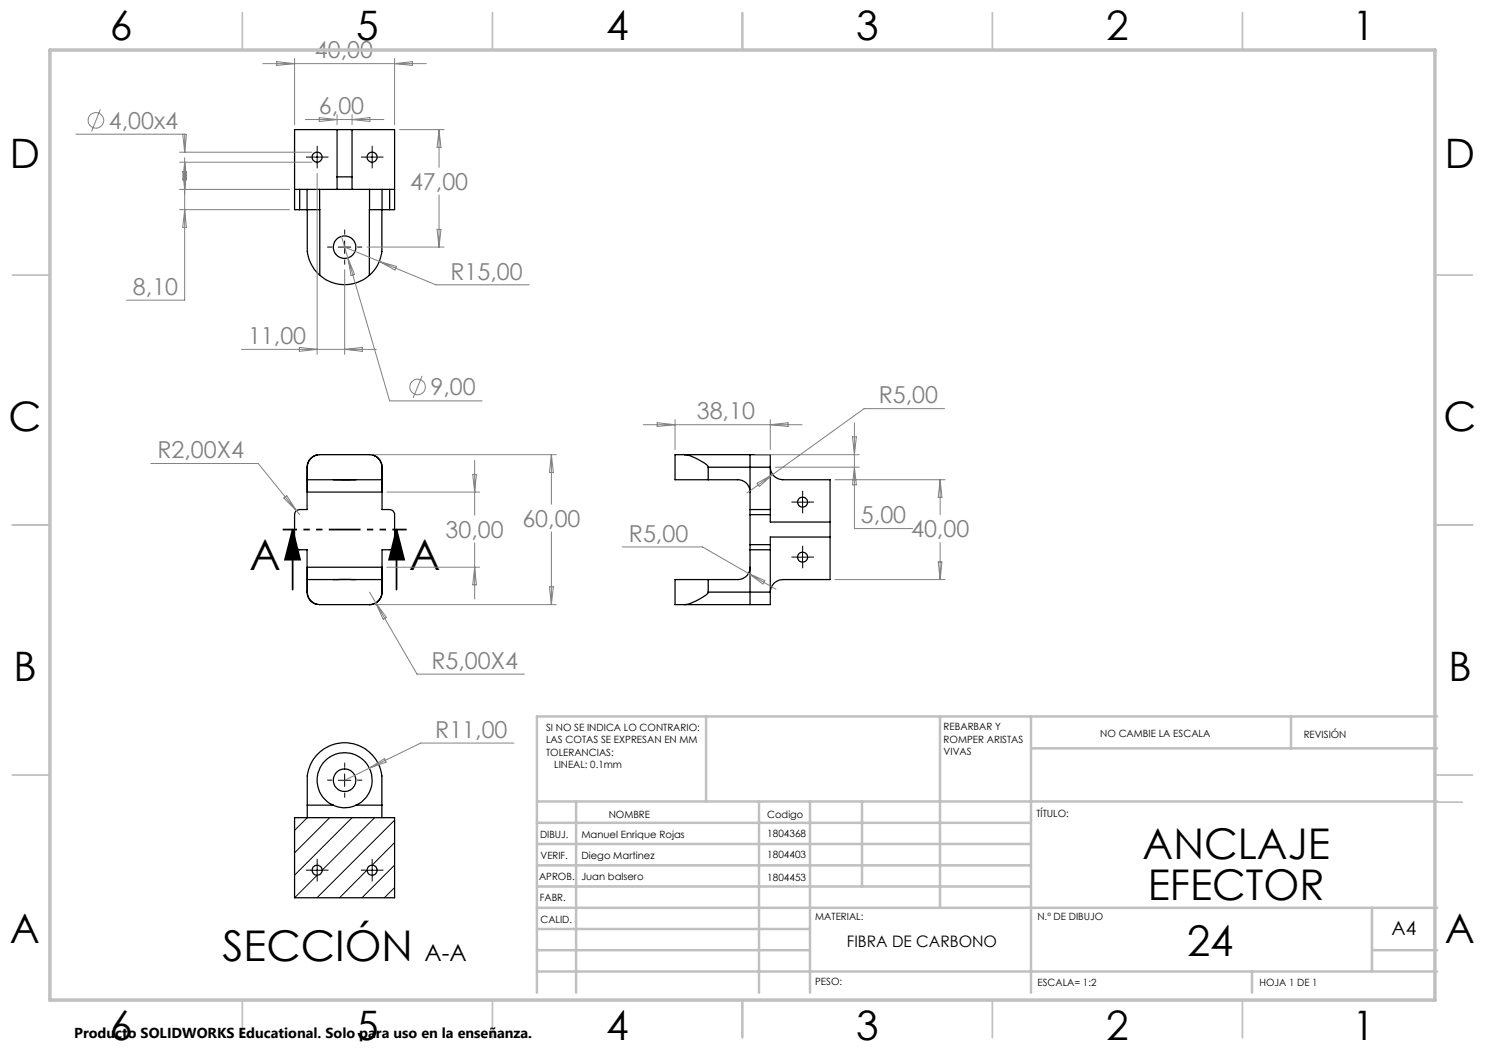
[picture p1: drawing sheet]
<svg xmlns="http://www.w3.org/2000/svg" width="297mm" height="210mm" viewBox="0 0 297 210" stroke-linecap="round" stroke-linejoin="round" font-family="sans-serif">
<g fill="none" stroke="#000" stroke-width=".25">
<path d="M58.9 37.9h1M59.9 37.9h1.5M59.9 37.9v4M61.4 37.9h2.5M61.4 37.9v4M63.9 37.9v4M63.9 37.9h10M67.4 35.4v2.5M67.4 35.4h3M67.4 25.9v9.5M70.4 35.4v2.5M70.4 25.9v9.5"/>
<path d="M73.9 37.9h2.5M73.9 37.9v4M76.4 37.9l-.1 12.5a7.2 7.2 0 0 1-2.4 4.7M76.4 37.9h1.5M77.9 37.9h1M77.9 37.9v4M59.9 41.9h-1v-16h20v16h-1M59.9 41.9h1.5M61.4 41.9h2.5M61.5 41.9v8.5a7.6 7.6 0 0 0 2.5 4.7M63.9 41.9l.1 13.2M64 55.1a7.5 7.5 0 0 0 9.9 0"/>
<path d="M73.9 41.9h4M73.9 41.9v13.2M61.5 95.9h14.9v2.5h-14.9zM63.5 91a2.53 2.53 0 0 0-2.1 2.4v8.5h-1.5a1.02 1.02 0 0 0-1 1v6a1.02 1.02 0 0 0 1 1.1h1.5v8.4a2.53 2.53 0 0 0 2.1 2.5M66.6 95.9h4.6M74.6 91a2.62 2.62 0 0 1 1.8 2.4M76.4 93.4a2.63 2.63 0 0 0-3.3-2.5h-7.4a4.8 4.8 0 0 0-3.4 .7 2.45 2.45 0 0 0-.8 1.8v2.5M76.4 93.4v8.5h1.5a1.02 1.02 0 0 1 1 1v6a1.02 1.02 0 0 1-1 1.1h-1.5v8.4M136.9 90.9h17.2v2.5M136.9 90.9a9.2 9.2 0 0 1 4.7 2.4v.1M136.9 90.9h-1.9v5h6.6M141.6 95.9h5.9a2.4 2.4 0 0 1 2.5 2.5"/>
<path d="M141.6 93.4h12.5M141.6 93.4v2.5M150 90.9v11M154.1 93.4a2.52 2.52 0 0 0 2.5 2.5h9.4v20h-9.4a2.52 2.52 0 0 0-2.5 2.5M154.1 93.4v8.5M61.5 115.9v2.5a2.68 2.68 0 0 0 3.3 2.5h6.9a9.4 9.4 0 0 0 3.3-.3 2.62 2.62 0 0 0 1.4-2.2M61.5 113.4h14.9v2.5h-14.9zM66.6 115.9h4.6M76.4 118.4a2.52 2.52 0 0 1-2.5 2.5M141.6 118.4v.1a9 9 0 0 1-4.7 2.4M141.6 115.9h-6.6v5h1.9M141.6 118.4h12.5"/>
<path d="M141.6 115.9v2.5M150 101.9v1M150 108.9v1.1M150 110v10.9M150 113.4a2.4 2.4 0 0 1-2.5 2.5h-5.9M150 101.9h4.1M150 110h4.1M150 108.9h4.1M150 102.9v6M150 102.9h4.1M154.1 101.9v1M154.1 108.9v1.1"/>
<path d="M154.1 118.4v2.5h-17.2M154.1 102.9v1.5h11.9M154.1 110v8.4M166 107.4h-11.9v1.5M58.9 163.5h20v16.1h-20zM61.5 161v2.5M61.5 161v-5.8a7.5 7.5 0 0 1 7.4-6.7 7.5 7.5 0 0 1 7.5 6.7v5.8M61.5 161h5.1M66.6 161a5.2 5.2 0 0 0 4.6 0M66.6 161a5.5 5.5 0 0 1-2-8.4 5.5 5.5 0 0 1 8.6 0 5.5 5.5 0 0 1-2 8.4M71.2 161h5.2M76.4 161v2.5"/>
<circle cx="63.4" cy="31.4" r="1"/>
<circle cx="74.4" cy="31.4" r="1"/>
<circle cx="68.9" cy="49.4" r="2.25"/>
<circle cx="160.5" cy="100.4" r="1"/>
<circle cx="160.5" cy="111.4" r="1"/>
<circle cx="68.9" cy="156.1" r="2.26"/>
<circle cx="63.4" cy="174" r="1.01"/>
<circle cx="74.4" cy="174" r="1.01"/>
</g>
<g fill="none" stroke="#000" stroke-width=".2">
<path d="M62.2 31.4h2.5M63.4 30.2v2.5M73.2 31.4h2.5M74.4 30.2v2.5M67.7 49.4h2.5M68.9 48.2v2.5M160.5 99.2v2.5M159.3 100.4h2.5M159.3 111.4h2.5M160.5 110.2v2.5M67.7 156.1h2.5M68.9 154.8v2.5"/>
<path d="M61.5 163.5l-2.6 2.6M62.2 174.1h2.5M63.4 175l-4.5 4.6M63.4 172.8v2.5M65.9 163.5l-7 7.1M70.4 163.5l-11.5 11.5M73.2 174.1h2.5M73.4 174l-5.5 5.6M74.4 172.8v2.5M74.9 163.5l-10.5 10.6M78.9 164l-15.5 15.6M78.9 168.5l-4.5 4.6"/>
<path d="M78.9 173l-6.5 6.6M78.9 177.5l-2 2.1"/>
</g>
<g fill="none" stroke="#808080" stroke-width=".2">
<path d="M52.6 12.7h32.7M55.4 12.3l3.5 .4-3.5 .4zM58.9 11.7v13.2M78.9 11.7v13.2M78.9 12.7l3.6-.4v.8zM15.2 26.8l22.1 .1-.4 3.5M20.1 21.9l-1.8 4.4M35.9 30.4h26.5M35.9 32.4h26.5M35.9 37.9h22M36.5 26.9l.4 3.5M36.5 34.3h.8l-.4 3.6z"/>
<path d="M36.9 26.8v3.6M36.9 31.5v28.5h-11.6M36.9 32.4l.4 3.6h-.8zM61.1 23.9h15.7M63.4 34.7v36.2M63.9 23.5l3.5 .4-3.5 .4zM67.4 22.9v2M70.4 22.9v2M70.4 23.9l3.6-.4v.8zM79.9 25.9h8.9M87.8 25.9v7.6M87.8 39v10.4"/>
<path d="M87.8 25.9l.4 3.6h-.8zM35.9 41.9h22M36.9 41.9l.4 3.6h-.8zM68.3 47.3l1.3 4.3M68.9 53.9v17M68.9 49.4l18.3 7.6h18.6M69.6 51.6l8.3 28.6h18.5M69.6 51.6l1.3 3.3-.7 .2zM73.4 49.4h15.4M75.8 52.3l3.5 1-.3 .7zM87.4 45.9h.8l-.4 3.5zM48.3 69.9h27"/>
<path d="M59.9 69.5l3.5 .4-3.5 .4zM68.9 69.9l3.6-.4v.8zM84.4 75.2l-1.8 4.4M30.2 92.7h21.4l7.7 9.5M56.8 99.6l.6-.4 1.9 3zM74.9 90.9h36.4M77.4 98.4h18.5M94.5 94.9h.8l-.4 3.5zM94.9 92.1v10.9M110.3 90.9v10M110.3 90.9l.4 3.6h-.8zM128.7 84.9h31.7"/>
<path d="M131.4 84.6l3.6 .3-3.6 .4zM135 83.9v6M151 90.9h20.9M151.4 96.7l3.2-1.8-2.7 2.4zM154.1 83.9v6M154.1 84.9l3.5-.3v.7zM154.6 94.9l-5.2 3.7M155.1 93.4h16.8M167 95.9h22M170.5 87.4h.8l-.4 3.5zM170.9 84.6v21.1h11.6M170.9 93.4l.4 3.6h-.8z"/>
<path d="M188 95.9v7M188 95.9l.4 3.6h-.8zM188.9 81.7h-16.1l-18.2 13.2M59.3 102.2l.6 .7M73.9 118.4l1.3 2.2M77.4 113.4h18.5M94.9 108.6v11.2M94.9 113.4l.4 3.6h-.8zM109.9 117.4h.8l-.4 3.5zM110.3 106.4v14.5M124.5 109.4h16l14.7 8.5M149.7 114.7l3.3 1.4-.4 .7z"/>
<path d="M167 115.9h22M187.6 112.4h.8l-.4 3.5zM188 108.5v7.4M74.9 120.9h36.4M75.2 120.6l8.2 14.2h21.5M75.2 120.6l2.1 2.9-.7 .4zM73.9 153.6l-5 2.5M73.9 153.6l3-1.9 .3 .7zM102.8 148.6h-18.7l-10.2 5"/>
<circle cx="19.2" cy="24.1" r="1.55"/>
<circle cx="83.5" cy="77.4" r="1.55"/>
</g>
<path d="M58.5 105.9l1.5 6h-3zM58.5 105.9v12M79.3 105.9l1.5 6h-3zM79.3 105.9v12" fill="none" stroke="#000" stroke-width=".35"/>
<g fill="none" stroke="#000" stroke-width=".2" stroke-dasharray="15.2 1.3 1.3 1.3" stroke-linecap="butt">
<path d="M62.2 31.4h-1M63.4 30.2v-1M63.4 32.7v1M64.7 31.4h1M73.2 31.4h-1M74.4 30.2v-1M74.4 32.7v1M75.7 31.4h1M66.4 49.4h-1M68.9 46.9v-1M68.9 51.9v1M71.4 49.4h1"/>
<path d="M160.5 99.2v-1M159.3 100.4h-1M159.3 111.4h-1M160.5 101.7v1M160.5 110.2v-1M160.5 112.7v1M161.8 100.4h1M161.8 111.4h1M66.4 156h-1M68.9 153.5v-1M68.9 158.5v1M71.4 156h1"/>
<path d="M62.2 174h-1M63.4 172.8v-1M63.4 175.3v1M64.7 174h1M73.2 174h-1M74.4 172.8v-1M74.4 175.3v1M75.7 174h1"/>
</g>
<path d="M81.3 105.9h-24.8" fill="none" stroke="#000" stroke-width=".35" stroke-dasharray="6.3 1.3 1.3 1.3 1.3 1.3" stroke-dashoffset="3.5" stroke-linecap="butt"/>
<g fill="none" stroke="#c0c0c0" stroke-width=".35">
<path d="M48.5 2.5v7.5M98.5 2.5v7.5M148.5 2.5v7.5M198.5 2.5v7.5M248.5 2.5v7.5M2.5 55h7.5M287 55h7.5M2.5 105h7.5M287 105h7.5M2.5 155h7.5M287 155h7.5M287.4 160.4h5.1"/>
<path d="M48.5 200v7.5M98.5 200v7.5M148.5 200v7.5M198.5 200v7.5M248.5 200v7.5"/>
</g>
<g fill="none" stroke="#c0c0c0" stroke-width=".5">
<path d="M141.2 143.3v17M188 143.3v38.3M206.2 143.3v55.2M206.2 149.7h81.2M258.2 143.3v6.4M287.4 143.3h-180v55.2M107.4 160.3h180M107.4 177.3h98.8M107.4 173.1h98.8M107.4 168.8h98.8M107.4 164.6h98.8M115.2 160.3v38.2"/>
<path d="M151.8 160.3v38.2M162 160.3v38.2M172.4 160.3v17M107.4 194.3h180M107.4 190h54.6M107.4 185.8h54.6M107.4 181.6h180M250.4 194.3v4.2M274.4 190h13M274.4 181.6v12.7"/>
</g>
<path d="M10 10h277v190h-277z" fill="none" stroke="#c0c0c0" stroke-width=".7"/>
<path d="M79.3 105.9l1.5 6h-3zM58.5 105.9l1.5 6h-3z" fill="#000"/>
<g font-size="8.5">
<text x="49.9" y="114">A</text>
<text x="81.8" y="114">A</text>
<text x="228.5" y="171.8">ANCLAJE</text>
<text x="229.6" y="179.9">EFECTOR</text>
<text x="237.4" y="191.3">24</text>
<text x="44.5" y="192.2">SECCIÓN</text>
</g>
<g font-size="8.1">
<text x="22" y="8">6</text>
<text x="71.2" y="8">5</text>
<text x="121.2" y="8">4</text>
<text x="171.2" y="8">3</text>
<text x="221.2" y="8">2</text>
<text x="270.5" y="8">1</text>
<text x="2" y="33.6">D</text>
<text x="289" y="33.6">D</text>
<text x="1.7" y="86.1">C</text>
<text x="288.7" y="86.1">C</text>
<text x="2.7" y="136.1">B</text>
<text x="289.7" y="136.1">B</text>
<text x="2" y="188.6">A</text>
<text x="289" y="188.6">A</text>
<text x="22" y="208">6</text>
<text x="71.2" y="208">5</text>
<text x="121.2" y="208">4</text>
<text x="171.2" y="208">3</text>
<text x="221.2" y="208">2</text>
<text x="270.5" y="208">1</text>
</g>
<g font-size="4.7" fill="#808080">
<text x="63" y="11.7">40,00</text>
<text x="63.8" y="22.9">6,00</text>
<text x="21.8" y="25.8">4,00x4</text>
<text x="82" y="38">47,00</text>
<text x="26.6" y="59">8,10</text>
<text x="90.1" y="55.9">R15,00</text>
<text x="49.6" y="68.8">11,00</text>
<text x="86.1" y="79.1">9,00</text>
<text x="139.4" y="83.9">38,10</text>
<text x="175.7" y="80.7">R5,00</text>
<text x="31.5" y="91.7">R2,00X4</text>
<text x="89.1" y="107.6">30,00</text>
<text x="104.5" y="105.4">60,00</text>
<text x="172.2" y="104.7">5,00</text>
<text x="182.2" y="107.5">40,00</text>
<text x="125.8" y="108.4">R5,00</text>
<text x="86.3" y="133.8">R5,00X4</text>
<text x="87" y="147.6">R11,00</text>
</g>
<text font-size="4.7" x="84.9" y="192.2">A-A</text>
<text font-size="3.9" x="278.3" y="187">A4</text>
<text font-size="3.2" x="169.4" y="189.4">FIBRA DE CARBONO</text>
<text font-size="2.9" x="14.9" y="207.6">Producto SOLIDWORKS Educational. Solo para uso en la enseñanza.</text>
<g font-size="2">
<text x="109.2" y="146.1">SI NO SE INDICA LO CONTRARIO:</text>
<text x="109.2" y="148.6">LAS COTAS SE EXPRESAN EN MM</text>
<text x="188.7" y="146">REBARBAR Y</text>
<text x="188.7" y="148.5">ROMPER ARISTAS</text>
<text x="220" y="147.5">NO CAMBIE LA ESCALA</text>
<text x="260.7" y="147.7">REVISIÓN</text>
<text x="109.2" y="151.1">TOLERANCIAS:</text>
<text x="110.8" y="153.6">LINEAL: 0.1mm</text>
<text x="188.7" y="151">VIVAS</text>
<text x="108" y="167.6">DIBUJ.</text>
<text x="116.3" y="167.7">Manuel Enrique Rojas</text>
<text x="121.7" y="163.5">NOMBRE</text>
<text x="153.5" y="167.5">1804368</text>
<text x="153.5" y="163.5">Codigo</text>
<text x="207.3" y="163.5">TÍTULO:</text>
<text x="108.1" y="171.9">VERIF.</text>
<text x="116.3" y="171.9">Diego Martinez</text>
<text x="153.5" y="171.6">1804403</text>
<text x="107.8" y="176">APROB.</text>
<text x="116.3" y="176">Juan balsero</text>
<text x="153.5" y="176.1">1804453</text>
<text x="108" y="180.3">FABR.</text>
<text x="108.1" y="184.7">CALID.</text>
<text x="163.1" y="184">MATERIAL:</text>
<text x="207.5" y="184">N.º DE DIBUJO</text>
<text x="163" y="197.1">PESO:</text>
<text x="207.5" y="197.1">ESCALA= 1:2</text>
<text x="251.9" y="197.1">HOJA 1 DE 1</text>
</g>
</svg>
